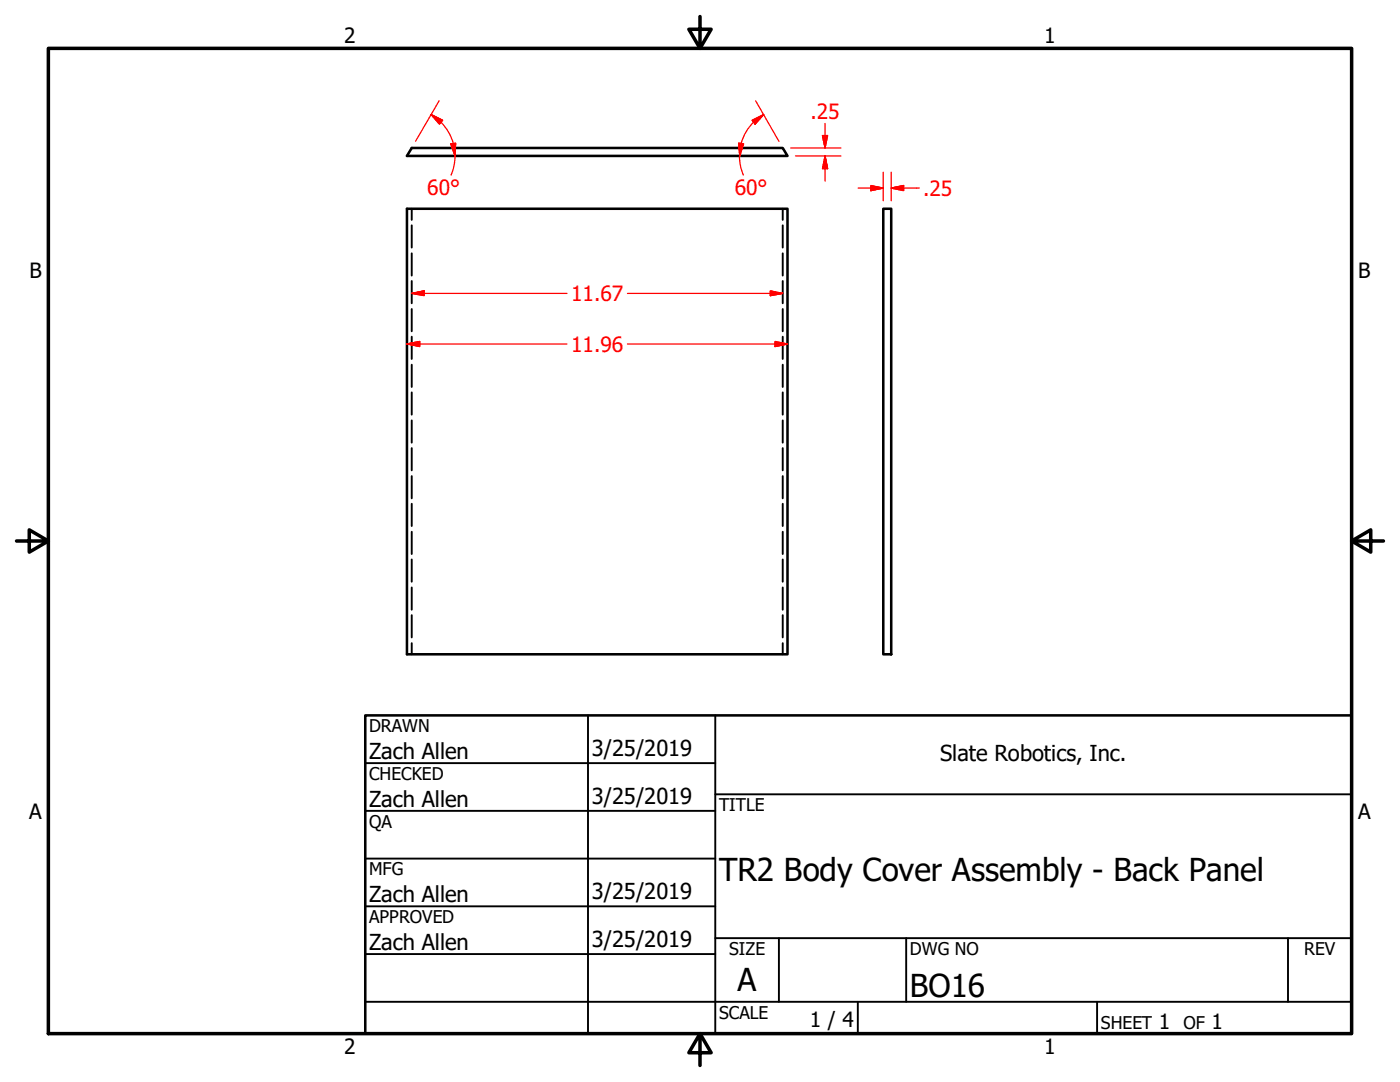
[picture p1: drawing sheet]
<svg xmlns="http://www.w3.org/2000/svg" width="279mm" height="216mm" viewBox="0 0 279 216" stroke-linecap="round" stroke-linejoin="round" font-family="sans-serif">
<!-- layer: Hidden (ANSI) -->
<g fill="none" stroke="#000" stroke-width=".38">
<path d="M82.2 41.7v2.2M82.2 45v4.4M82.2 50.5v4.5M82.2 56.1v4.4M156.2 41.7v2.2M156.2 45v4.4M156.2 50.5v4.5M156.2 56.1v4.4M82.2 61.7v4.4M82.2 67.2v4.4M82.2 72.8v4.4M82.2 78.3v4.4"/>
<path d="M156.2 61.7v4.4M156.2 67.2v4.4M156.2 72.8v4.4M156.2 78.3v4.4M82.2 83.9v4.4M82.2 89.4v4.5M82.2 95v4.4M156.2 83.9v4.4M156.2 89.4v4.5M156.2 95v4.4M82.2 100.5v4.5M82.2 106.1v4.5"/>
<path d="M82.2 111.6v4.5M82.2 117.2v4.5M156.2 100.5v4.5M156.2 106.1v4.5M156.2 111.6v4.5M156.2 117.2v4.5M82.2 122.7v4.5M82.2 128.3v2.3M156.2 122.7v4.5M156.2 128.3v2.3"/>
</g>
<!-- layer: Visible (ANSI) -->
<path d="M82.2 29.5h74l1 1.6h-76zM81.2 41.7h76v88.9h-76zM176.3 41.7h1.6v88.9h-1.6z" fill="none" stroke="#000" stroke-width=".51"/>
<!-- layer: Border (ANSI) -->
<path d="M9.7 9.7h260v196.5h-260zM139.7 3.3v6.4l-2.2-3.9h4.4l-2.2 3.9M3.3 107.9h6.4l-3.9-2.2v4.5l3.9-2.3M269.7 107.9l3.9 2.3v-4.5l-3.9 2.2h6.4M139.7 206.2l2.2 3.9h-4.4l2.2-3.9v6.4" fill="none" stroke="#000" stroke-width=".7"/>
<!-- layer: Title (ANSI) -->
<g fill="none" stroke="#000" stroke-width=".38">
<path d="M72.9 152.3h69.8M117.3 142.7v63.5M142.7 158.5h127M142.7 142.7v63.5M72.9 161.8h69.8M72.9 171.3h69.8M72.9 199.9h196.8M72.9 180.8h69.8M72.9 190.4h69.8M142.7 187.2h127M155.4 187.2v12.7M171.2 199.9v6.3"/>
<path d="M180.8 187.2v12.7M218.9 199.9v6.3M257 187.2v12.7"/>
</g>
<path d="M72.9 142.7h196.8v63.5h-196.8z" fill="none" stroke="#000" stroke-width=".51"/>
<!-- layer: Dimension (ANSI) -->
<g fill="none" stroke="#f00" stroke-width=".25">
<path d="M86 22.9l2.3 1.1-.6 .8zM86 22.9a9.7 9.7 0 0 1 4 4.4l.5 1.4M87.6 20.1l-4.7 8.1M90 28.7l.9-.1-.1 2.5zM90.5 28.6a9.8 9.8 0 0 1 0 5.1l-.5 1.2M147.4 28.6l1 .1-.8 2.4zM147.6 31.1l.2 2 .6 1.8M148 28.6l-.4 2.5M150.1 24l2.3-1.1-1.7 1.9zM150.8 20.1l4.6 8.1M152.4 22.9a9.4 9.4 0 0 0-3.7 3.8l-.8 2M157.8 29.5h10"/>
<path d="M158.7 31.1h9.1M164.1 27.1h1.1l-.5 2.4zM164.7 31.1l.5 2.6h-1.1zM164.7 24.6v4.9M164.7 31.1v5M171.3 37.5h5M173.8 37l2.5 .5-2.5 .5zM176.3 34.4v5.7M177.9 37.5l2.4-.5v1zM177.9 37.5h5.6M177.9 34.4v5.7M82.2 58.5l2.4-.5v1z"/>
<path d="M82.2 58.5h31M125.2 58.5h31M153.7 58l2.5 .5-2.5 .5zM81.2 68.6l2.6-.5v1.1zM81.2 68.6h32M125.2 68.6h32M154.7 68.1l2.5 .5-2.5 .6z"/>
</g>
<g fill="#f00" stroke="#f00" stroke-width=".25">
<path d="M81.2 68.6l2.6-.5z"/>
<path d="M81.2 68.6l2.6-.5v1.1z"/>
<path d="M154.7 69.2l2.5-.6z"/>
<path d="M154.7 68.1l2.5 .5-2.5 .6z"/>
<path d="M82.2 58.5l2.4-.5z"/>
<path d="M82.2 58.5l2.4-.5v1z"/>
<path d="M153.7 59l2.5-.5z"/>
<path d="M153.7 58l2.5 .5-2.5 .5z"/>
<path d="M90 28.7l.8 2.4z"/>
<path d="M90 28.7l.9-.1-.1 2.5z"/>
<path d="M86 22.9l2.3 1.1z"/>
<path d="M86 22.9l2.3 1.1-.6 .8z"/>
<path d="M147.4 28.6l.2 2.5z"/>
<path d="M147.4 28.6l1 .1-.8 2.4z"/>
<path d="M152.4 22.9l-1.7 1.9z"/>
<path d="M150.1 24l2.3-1.1-1.7 1.9z"/>
<path d="M164.1 27.1l.6 2.4z"/>
<path d="M164.1 27.1h1.1l-.5 2.4z"/>
<path d="M164.7 31.1l.5 2.6z"/>
<path d="M164.7 31.1l.5 2.6h-1.1z"/>
<path d="M173.8 38l2.5-.5z"/>
<path d="M173.8 37l2.5 .5-2.5 .5z"/>
<path d="M177.9 37.5l2.4-.5z"/>
<path d="M177.9 37.5l2.4-.5v1z"/>
</g>
<g font-size="6.3">
<text x="143.5" y="175.7">TR2 Body Cover Assembly - Back Panel</text>
<text x="147.2" y="197.7">A</text>
<text x="181.6" y="199">BO16</text>
</g>
<g font-size="4.4">
<text x="73.7" y="151.4">Zach Allen</text>
<text x="118.1" y="150.8">3/25/2019</text>
<text x="187.6" y="151.9">Slate Robotics, Inc.</text>
<text x="73.7" y="161">Zach Allen</text>
<text x="118.1" y="160.3">3/25/2019</text>
<text x="118.1" y="179.4">3/25/2019</text>
<text x="73.7" y="180">Zach Allen</text>
<text x="73.7" y="189.5">Zach Allen</text>
<text x="118.1" y="188.9">3/25/2019</text>
</g>
<g font-size="4.2">
<text x="68.7" y="8.6">2</text>
<text x="208.4" y="8.6">1</text>
<text x="5.9" y="55.5">B</text>
<text x="271.1" y="55.5">B</text>
<text x="5.8" y="163.4">A</text>
<text x="271" y="163.4">A</text>
<text x="161.6" y="204.9">1 / 4</text>
<text x="231.3" y="205.4">1</text>
<text x="241.8" y="205.4">1</text>
<text x="68.7" y="210.3">2</text>
<text x="208.4" y="210.3">1</text>
</g>
<g font-size="4.2" fill="#f00">
<text x="161.7" y="23.8">.25</text>
<text x="85.3" y="38.9">60°</text>
<text x="146.6" y="38.9">60°</text>
<text x="184.2" y="39.1">.25</text>
<text x="114" y="60.1">11.67</text>
<text x="114" y="70.2">11.96</text>
</g>
<g font-size="3.5">
<text x="73.7" y="146">DRAWN</text>
<text x="73.7" y="155.6">CHECKED</text>
<text x="143.5" y="161.8">TITLE</text>
<text x="73.7" y="165.2">QA</text>
<text x="73.7" y="174.7">MFG</text>
<text x="73.7" y="184.2">APPROVED</text>
<text x="145.5" y="190.6">SIZE</text>
<text x="181.6" y="190.6">DWG NO</text>
<text x="260.3" y="190.5">REV</text>
<text x="143.5" y="203.3">SCALE</text>
<text x="219.7" y="205.4">SHEET</text>
<text x="236.2" y="205.4">OF</text>
</g>
</svg>
